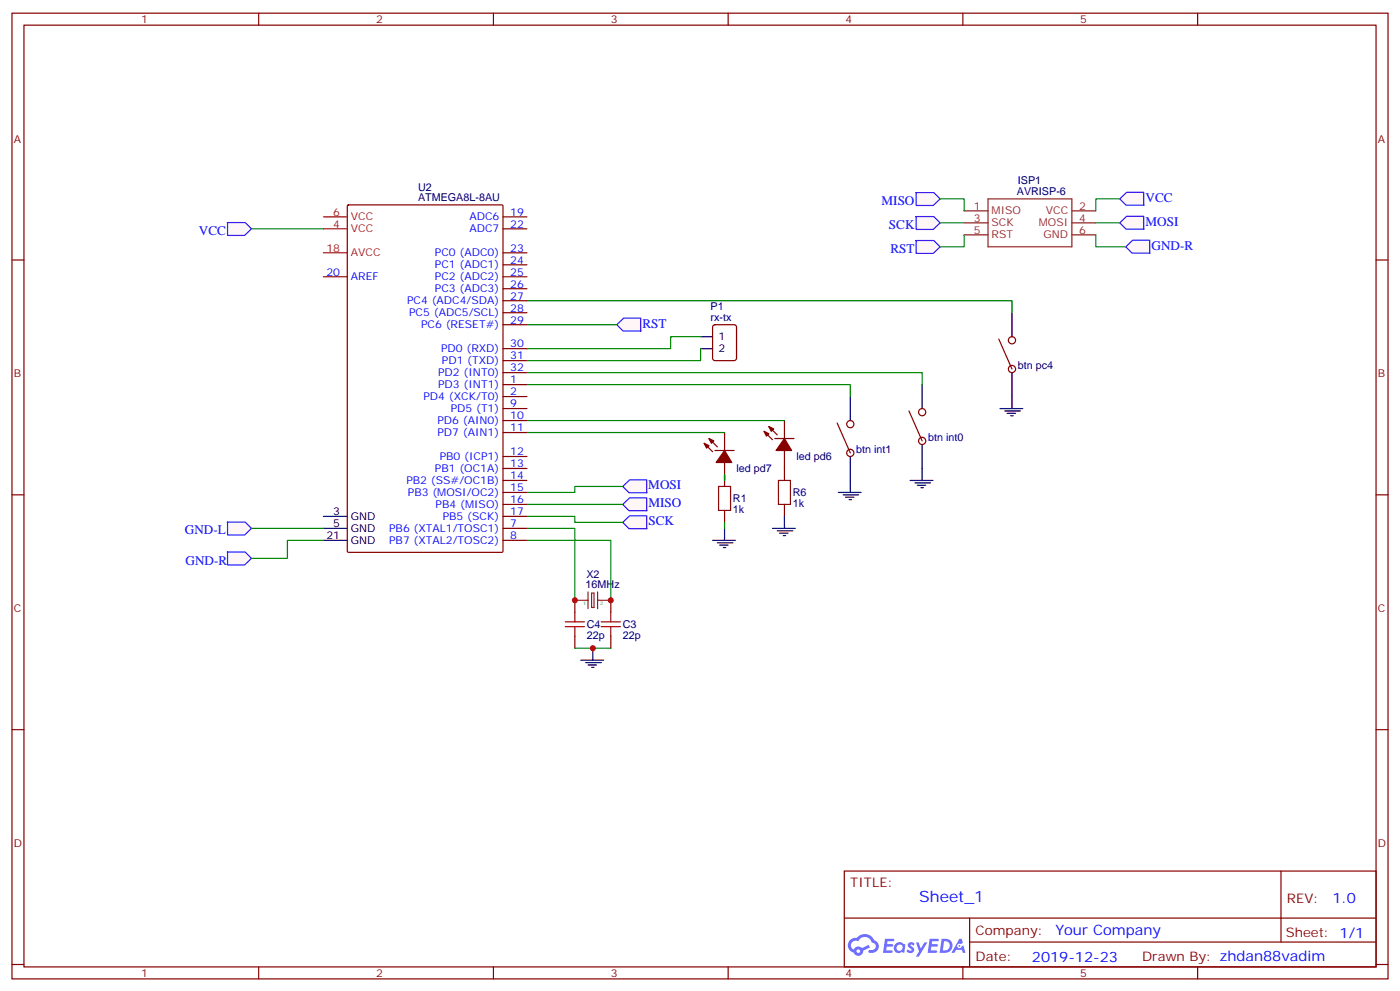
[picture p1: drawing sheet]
<svg xmlns="http://www.w3.org/2000/svg" width="412mm" height="292mm" viewBox="0 0 412 292" stroke-linecap="round" stroke-linejoin="round" font-family="sans-serif">
<g fill="none" stroke="#870000" stroke-width=".35">
<path d="M3.5 3.9h405.4v284.3h-405.4zM7.1 7.4h398.2v277.3h-398.2zM76.2 3.9v3.5M145.3 3.9v3.5M214.5 3.9v3.5M283.6 3.9v3.5M352.8 3.9v3.5M3.5 76.6h3.6M405.3 76.6h3.6M3.5 145.7h3.6M405.3 145.7h3.6M3.5 214.8h3.6"/>
<path d="M405.3 214.8h3.6M248.7 256.5h156.6v28.2h-156.6zM377.3 256.5v20.9M248.7 270.3h156.5M285.6 277.4h119.6M285.6 270.3v14.1M3.5 284h3.6M76.2 284.7v3.5M145.3 284.7v3.5M214.5 284.7v3.5M283.6 284.7v3.5M352.8 284.7v3.5"/>
<path d="M405.3 284h3.6"/>
</g>
<g fill="#5487ff">
<path d="M267.7 277.6a1.22 1.22 0 0 1 1.7 .3l-.4 .6a.47 .47 0 0 0-.3-.4 .47 .47 0 0 0-.5 .2l.1 .2a1.14 1.14 0 0 1 .8 1.8 1.14 1.14 0 0 1-1.9-.1l-.2-.1 .5-.6 .7 .4a.29 .29 0 0 0 .3-.2 .29 .29 0 0 0-.2-.3 1.04 1.04 0 0 1-.6-1.8z"/>
<path d="M260.7 276.4h2.4l.3 .2-.2 .5h-1.8l-.1 .9h1.5l.3 .4-.3 .3h-1.6l-.2 1.1 1.7 .1 .2 .3-.2 .3-2.6 .1z"/>
<path d="M273.8 276.4h2.4l.3 .2-.1 .5h-1.8l-.2 .9h1.6l.3 .4-.4 .3h-1.6l-.1 1.1 1.7 .1 .2 .3-.2 .3h-2.6z"/>
<path d="M282.6 276.4h.7l.3 1.3-.6 .3a.69 .69 0 0 0-1 .2 .69 .69 0 0 0 .4 1 .69 .69 0 0 0 .9-.6l.5-.3 .6 2.2h-.8l-.2-.8h-1.8l-.5 .8h-.8z"/>
<path d="M269.8 277.5h.8l.6 1.8 1.1-1.8h.9l-2.6 4.2h-.8l.9-1.6z"/>
<path d="M277.4 276.4l-.6 4.2h1.3a2.11 2.11 0 0 0 2.5-2.2 2.11 2.11 0 0 0-2.5-2zM278.1 277.1a1.39 1.39 0 0 1 1.7 1.5 1.39 1.39 0 0 1-1.8 1.2h-.3z"/>
<path d="M263.7 278a1.54 1.54 0 0 0-.1 2.2 1.54 1.54 0 0 0 2.2 .1l.6 .3 .3-2.3-.2-.3h-.4a1.49 1.49 0 0 0-2.4 0zM264 279a.94 .94 0 0 1 1.8 0 .94 .94 0 0 1-1.8 0z"/>
<path d="M250.4 276.8a2.18 2.18 0 0 0 1.1 3.7 1.44 1.44 0 0 0 1.6 .9 1.44 1.44 0 0 0 1.2-1.5l2-1-.5-.7-1.9 1a1.47 1.47 0 0 0-2.4 .4 1.39 1.39 0 0 1-.7-1.9 1.39 1.39 0 0 1 2-.5 2.12 2.12 0 0 1 2.2-1.3 2.12 2.12 0 0 1 1.9 1.7 1.14 1.14 0 0 1 1.1 1.4 1.14 1.14 0 0 1-1.7 .7 .43 .43 0 0 0-.5 .4 .43 .43 0 0 0 .4 .5 1.98 1.98 0 0 0 2.5-1.3 1.98 1.98 0 0 0-1.2-2.5 3.1 3.1 0 0 0-5.3-.7l-.9 .1zM252.3 280.1a.55 .55 0 0 1 1.1 0 .55 .55 0 0 1-1.1 0z"/>
<circle cx="282.6" cy="278.5" r=".26"/>
</g>
<g fill="none" stroke="#870000" stroke-width=".35">
<path d="M102.4 60.5l.3-.2h45.1l.3 .2 .1 101.8-.2 .3h-45.3l-.3-.2zM148.2 74.4h7M148.2 78h7M148.2 63.9h7M148.2 67.4h7M95.2 81.5h7.1M148.2 95.6h7M148.2 81.5h7M148.2 85h7M148.2 88.5h7M148.2 92.1h7M210.1 95.8l.5-.2h5.7l.6 .4 .1 9.5-.5 .6-5.9 .1-.6-.5-.1-9.4z"/>
<path d="M294.2 99.8l3.9 8.9M148.2 102.7h7M148.2 106.2h7M148.2 109.7h7M148.2 113.2h7M148.2 116.8h7M148.2 120.3h7M148.2 123.8h7M148.2 127.4h7M148.2 134.4h7M148.2 137.9h7M207.4 130.5l2.5 2.5"/>
<path d="M208.8 129.1l2.5 2.5M210.6 132.6h5.7M213.4 127.4v5.2M213.4 136.2v7M225.1 127l2.4 2.5M226.5 125.6l2.5 2.5M228.2 129.1h5.7M231.1 123.8v5.3M231.1 132.6v8.9M246.6 124.5l3.9 8.8M267.8 121l3.8 8.8M148.2 155.6h7"/>
<path d="M148.2 159.1h7M148.2 141.5h7M148.2 145h7M148.2 148.5h7M148.2 152h7M213.4 150.3v3.5M231.1 148.5v3.5M169.3 176.7v3.6M179.9 176.7v3.6M169.3 187.3v3.6M179.9 187.3v3.6"/>
<circle cx="298.1" cy="108.7" r="1.06"/>
<circle cx="298.1" cy="100.2" r="1.06"/>
<circle cx="250.5" cy="133.4" r="1.06"/>
<circle cx="250.5" cy="124.9" r="1.06"/>
<circle cx="271.6" cy="121.4" r="1.06"/>
<circle cx="271.6" cy="129.8" r="1.06"/>
</g>
<g fill="none" stroke="#000" stroke-width=".35">
<path d="M206.4 99.1h3.5M298.1 92.1v7M206.4 102.7h3.5M250.5 116.8v7M271.6 113.2v7.1M298.1 109.7v10.6M250.5 134.4v10.6M271.6 130.9v10.6M294.6 120.3h6.7M296 121h4.6M296.7 121.7h2.5M297.7 122.4h.7"/>
<path d="M95.2 155.6h7.1M95.2 159.1h7.1M95.2 152h7.1M209.9 159.1h6.7M211.3 159.8h4.6M213.4 155.6v3.5M227.5 155.6h6.7M229 156.3h4.5M229.7 157h2.4M230.7 157.7h.7M231.1 152v3.6M246.9 145h6.7"/>
<path d="M248.4 145.7h4.5M249.1 146.4h2.4M250.1 147.1h.7M268.1 141.5h6.7M269.5 142.2h4.6M270.2 142.9h2.5M271.3 143.6h.7M212 160.5h2.5M213.1 161.2h.7"/>
</g>
<g fill="#870000" stroke="#870000" stroke-width=".35">
<path d="M208.8 129.1l1.5 .7-.8 .7z"/>
<path d="M207.4 130.5l1.4 .7-.7 .7z"/>
<path d="M213.4 132.6l2.1 3.6h-4.5z"/>
<path d="M226.5 125.6l1.4 .7-.7 .7z"/>
<path d="M225.1 127l1.4 .7-.7 .7z"/>
<path d="M231.1 129.1l2.1 3.5h-4.6z"/>
</g>
<path d="M211.7 143.2h3.5v7.1h-3.5zM229.3 141.5h3.5v7h-3.5zM166.5 184.5h5.7M166.5 183.1h5.7M169.3 180.3v2.8M169.3 184.5v2.8M177.1 184.5h5.6M177.1 183.1h5.6M179.9 180.3v2.8M179.9 184.5v2.8" fill="none" stroke="#a10000" stroke-width=".35"/>
<path d="M291 58.6h24.7v14.1h-24.7zM284 62.1h7M284 65.6h7M284 69.1h7M315.7 62.1h7.1M315.7 65.6h7.1M315.7 69.1h7.1M169.3 176.7h3.9M173.2 174.3v4.9M174.3 174.6h.7v4.3h-.7zM176 176.7h3.9M176 174.3v4.9" fill="none" stroke="#8c2424" stroke-width=".35"/>
<path d="M95.2 63.9h7.1M95.2 74.4h7.1M95.2 67.4h7.1" fill="none" stroke="#f00" stroke-width=".35"/>
<g fill="#fff7f7" stroke="#420aff" stroke-width=".35">
<path d="M66.9 65.5h5.3l1.9 1.9-2 1.9h-5.1z"/>
<path d="M66.9 162.5h5.3l1.9 1.9-2 1.9h-5.1z"/>
<path d="M66.9 153.7h5.3l1.9 1.9-2 1.9h-5.1z"/>
<path d="M183.4 153.8l2.1-1.9h5l.1 3.8h-5.3z"/>
</g>
<path d="M171.1 194.4h6.7M172.5 195.1h4.6M173.2 195.8h2.5M174.3 196.5h.7M174.6 190.9v3.5" fill="none" stroke="#000" stroke-width=".35"/>
<g fill="#fff7f7" stroke="#420aff" stroke-width=".35">
<path d="M269.8 70.8h5.3l1.8 1.9-2 1.9h-5z"/>
<path d="M329.8 58.6l2.1-2h5l.1 3.8h-5.3z"/>
<path d="M269.8 63.8h5.3l1.8 1.8-2 2h-5z"/>
<path d="M331.6 72.7l2-2h5.1l.1 3.8h-5.3z"/>
<path d="M269.8 56.7h5.3l1.8 1.9-2 1.9h-5z"/>
<path d="M329.8 65.6l2.1-1.9h5l.1 3.8h-5.3z"/>
<path d="M181.7 95.6l2-1.9h5l.1 3.8h-5.3z"/>
<path d="M183.4 148.5l2.1-1.9h5l.1 3.8h-5.3z"/>
<path d="M183.4 143.2l2.1-1.9h5l.1 3.8h-5.3z"/>
</g>
<g fill="none" stroke="#008700" stroke-width=".35">
<path d="M276.9 58.6h7.1v3.5M329.8 58.6h-7v3.5M74.1 67.4h21.1M276.9 65.6h7.1M284 69.1v3.6h-7.1M322.8 69.1v3.6h8.8M322.8 65.6h7M155.2 88.5h142.9v3.6M155.2 95.6h26.5M206.4 99.1h-8.8v3.6h-42.4M155.2 113.2h95.3v3.6M155.2 109.7h116.4v3.5"/>
<path d="M206.4 102.7v3.5h-51.2M155.2 123.8h75.9M155.2 127.4h58.2M213.4 139.7v1.8M74.1 155.6h21.1M95.2 159.1h-10.5v5.3h-10.6M155.2 152h14.1v1.8h14.1M155.2 155.6h14.1v21.1M155.2 159.1h24.7v17.6M155.2 148.5h28.2M183.4 143.2h-14.1v1.8h-14.1M213.4 153.8v1.8"/>
<path d="M169.3 190.9h10.6"/>
</g>
<g fill="#c00">
<circle cx="174.6" cy="190.9" r=".88"/>
<circle cx="169.3" cy="176.7" r=".88"/>
<circle cx="179.9" cy="176.7" r=".88"/>
</g>
<text font-size="4.6" fill="#00f" x="270.8" y="265.5">Sheet_1</text>
<g font-size="4.2" fill="#00f">
<text x="392.5" y="265.7">1.0</text>
<text x="310.9" y="275.3">Your Company</text>
<text x="304" y="283.1">2019-12-23</text>
</g>
<g font-size="3.9" fill="#00f">
<text x="337.4" y="59.4">VCC</text>
<text x="259.7" y="60.3">MISO</text>
<text x="58.6" y="69.1">VCC</text>
<text x="261.9" y="67.4">SCK</text>
<text x="337.4" y="66.5">MOSI</text>
<text x="262.3" y="74.4">RST</text>
<text x="339.2" y="73.6">GND-R</text>
<text x="189.3" y="96.5">RST</text>
<text x="191" y="144.1">MOSI</text>
<text x="191" y="149.4">MISO</text>
<text x="191" y="154.7">SCK</text>
<text x="54.5" y="157.2">GND-L</text>
<text x="54.7" y="166.3">GND-R</text>
</g>
<g font-size="3.9" fill="#800">
<text x="250.5" y="261.1">TITLE:</text>
<text x="379.1" y="265.7">REV:</text>
<text x="287.4" y="275.3">Company:</text>
<text x="378.7" y="275.9">Sheet: 1/1</text>
<text x="287.4" y="282.9">Date:</text>
<text x="336.4" y="283">Drawn By: zhdan88vadim</text>
</g>
<g font-size="3.2" fill="#800">
<text x="41.6" y="6.9">1</text>
<text x="110.8" y="6.9">2</text>
<text x="179.9" y="6.9">3</text>
<text x="249.1" y="6.9">4</text>
<text x="318.2" y="6.9">5</text>
<text x="4.1" y="42">A</text>
<text x="405.9" y="42">A</text>
<text x="4.1" y="111.1">B</text>
<text x="405.9" y="111.1">B</text>
<text x="4.1" y="180.3">C</text>
<text x="405.9" y="180.3">C</text>
<text x="4.1" y="249.4">D</text>
<text x="405.9" y="249.4">D</text>
<text x="41.6" y="287.7">1</text>
<text x="110.8" y="287.7">2</text>
<text x="179.9" y="287.7">3</text>
<text x="249.1" y="287.7">4</text>
<text x="318.2" y="287.7">5</text>
</g>
<g font-size="3.2" fill="#000080">
<text x="123.1" y="59.3">ATMEGA8L-8AU</text>
<text x="123.1" y="56.1">U2</text>
<text x="299.5" y="57.5">AVRISP-6</text>
<text x="299.8" y="54.2">ISP1</text>
<text x="209.3" y="94.5">rx-tx</text>
<text x="209.3" y="91.4">P1</text>
<text x="299.9" y="108.7">btn pc4</text>
<text x="273.4" y="129.9">btn int0</text>
<text x="234.6" y="135.3">led pd6</text>
<text x="252.2" y="133.4">btn int1</text>
<text x="217" y="138.8">led pd7</text>
<text x="215.9" y="147.9">R1</text>
<text x="233.5" y="149.4">1k</text>
<text x="233.5" y="146.2">R6</text>
<text x="215.9" y="151.2">1k</text>
<text x="172.5" y="173.2">16MHz</text>
<text x="172.7" y="170.1">X2</text>
<text x="172.9" y="185">C4</text>
<text x="183.4" y="185">C3</text>
<text x="172.9" y="188.1">22p</text>
<text x="183.4" y="188.1">22p</text>
</g>
<g font-size="3.2" fill="#f00">
<text x="98.2" y="63.5">6</text>
<text x="103.4" y="64.9">VCC</text>
<text x="98.2" y="67">4</text>
<text x="103.4" y="68.4">VCC</text>
<text x="96.2" y="74.1">18</text>
<text x="103.4" y="75.5">AVCC</text>
</g>
<g font-size="3.2" fill="#00f">
<text x="138.3" y="64.9">ADC6</text>
<text x="150.3" y="63.5">19</text>
<text x="138.3" y="68.4">ADC7</text>
<text x="150.3" y="67">22</text>
<text x="128.1" y="75.5">PC0 (ADC0)</text>
<text x="150.3" y="74.1">23</text>
<text x="150.3" y="77.6">24</text>
<text x="96.2" y="81.1">20</text>
<text x="103.4" y="82.5">AREF</text>
<text x="128.1" y="79">PC1 (ADC1)</text>
<text x="128.1" y="82.5">PC2 (ADC2)</text>
<text x="150.3" y="81.1">25</text>
<text x="119.9" y="89.6">PC4 (ADC4/SDA)</text>
<text x="128.1" y="86.1">PC3 (ADC3)</text>
<text x="150.3" y="84.7">26</text>
<text x="150.3" y="88.2">27</text>
<text x="120.5" y="93.1">PC5 (ADC5/SCL)</text>
<text x="150.3" y="95.2">29</text>
<text x="150.3" y="91.7">28</text>
<text x="124" y="96.7">PC6 (RESET#)</text>
<text x="129.9" y="103.7">PD0 (RXD)</text>
<text x="130.2" y="107.2">PD1 (TXD)</text>
<text x="150.3" y="102.3">30</text>
<text x="150.3" y="105.8">31</text>
<text x="129.1" y="110.8">PD2 (INT0)</text>
<text x="150.3" y="109.4">32</text>
<text x="150.3" y="112.9">1</text>
<text x="124.7" y="117.8">PD4 (XCK/T0)</text>
<text x="129.1" y="114.3">PD3 (INT1)</text>
<text x="150.3" y="116.4">2</text>
<text x="150.3" y="119.9">9</text>
<text x="128.8" y="124.9">PD6 (AIN0)</text>
<text x="132.8" y="121.4">PD5 (T1)</text>
<text x="150.3" y="123.5">10</text>
<text x="128.8" y="128.4">PD7 (AIN1)</text>
<text x="150.3" y="127">11</text>
<text x="129.5" y="135.5">PB0 (ICP1)</text>
<text x="150.3" y="134.1">12</text>
<text x="150.3" y="137.6">13</text>
<text x="119.7" y="142.5">PB2 (SS#/OC1B)</text>
<text x="128.1" y="139">PB1 (OC1A)</text>
<text x="150.3" y="141.1">14</text>
<text x="120.2" y="146">PB3 (MOSI/OC2)</text>
<text x="128.3" y="149.6">PB4 (MISO)</text>
<text x="150.3" y="144.6">15</text>
<text x="150.3" y="148.2">16</text>
<text x="130.4" y="153.1">PB5 (SCK)</text>
<text x="150.3" y="155.2">7</text>
<text x="150.3" y="151.7">17</text>
<text x="114.6" y="156.6">PB6 (XTAL1/TOSC1)</text>
<text x="114.6" y="160.2">PB7 (XTAL2/TOSC2)</text>
<text x="150.3" y="158.7">8</text>
</g>
<g font-size="3.2" fill="#8d2323">
<text x="286.9" y="61.7">1</text>
<text x="286.9" y="65.3">3</text>
<text x="292.1" y="63.1">MISO</text>
<text x="308.1" y="63.1">VCC</text>
<text x="317.9" y="65.3">4</text>
<text x="317.9" y="61.7">2</text>
<text x="286.9" y="68.8">5</text>
<text x="292.1" y="66.7">SCK</text>
<text x="292.1" y="70.2">RST</text>
<text x="306" y="66.7">MOSI</text>
<text x="307.4" y="70.2">GND</text>
<text x="317.9" y="68.8">6</text>
</g>
<g font-size="3.2">
<text x="211.7" y="100.2">1</text>
<text x="211.7" y="103.7">2</text>
<text x="98.2" y="155.2">5</text>
<text x="98.2" y="151.7">3</text>
<text x="103.4" y="153.1">GND</text>
<text x="96.2" y="158.7">21</text>
<text x="103.4" y="156.6">GND</text>
<text x="103.4" y="160.2">GND</text>
</g>
<g font-size="1.4" fill="#238d23">
<text x="171.8" y="178.1">1</text>
<text x="176.7" y="178.2">2</text>
</g>
</svg>
